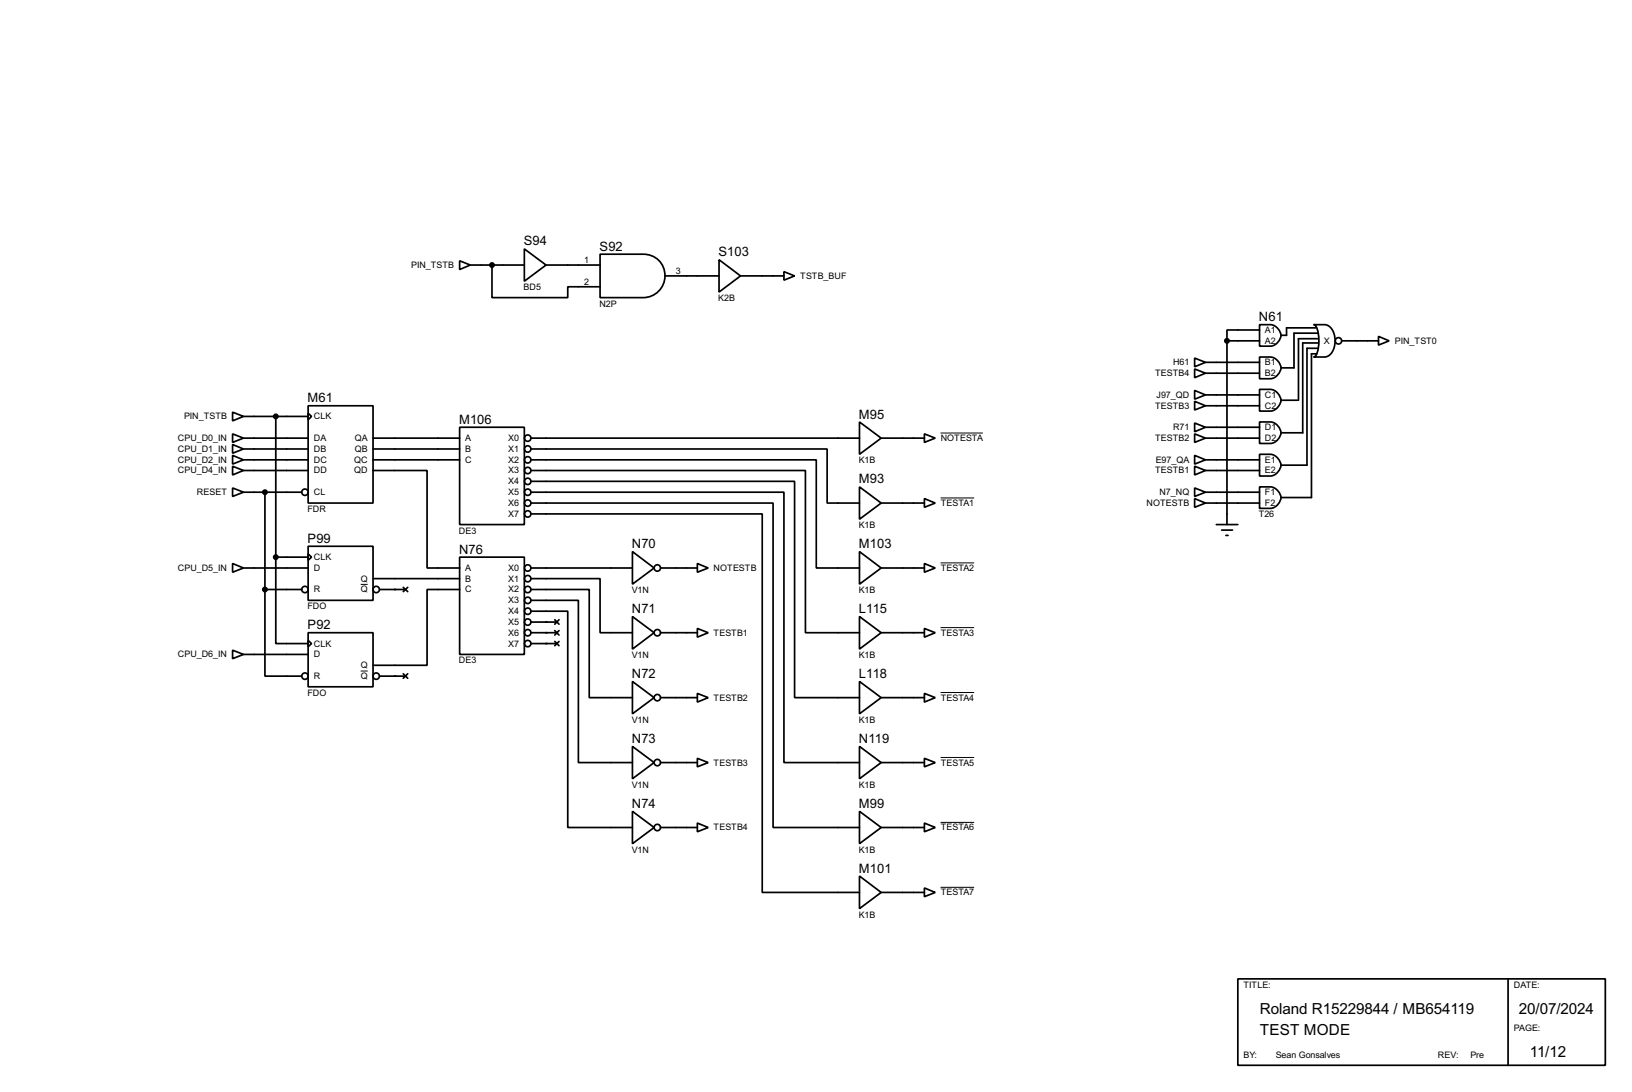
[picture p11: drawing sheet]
<svg xmlns="http://www.w3.org/2000/svg" width="383mm" height="256mm" viewBox="0 0 383 256" stroke-linecap="round" stroke-linejoin="round" font-family="sans-serif">
<g fill="none" stroke="#000" stroke-width=".4">
<path d="M123.2 58.5l5.1 3.8-5.1 3.8zM141 59.7h10.2a5.1 5.1 0 0 1 5.1 5.1 5.1 5.1 0 0 1-5.1 5.1h-10.2zM108 61.3l2.5 1-2.5 1zM110.5 62.3h12.7M115.6 62.3v7.6h17.8v-2.5h7.6M128.3 62.3h12.7M156.3 64.8h12.7M169 61l5 3.8-5 3.8zM174 64.8h10.2M184.2 63.8l2.5 1-2.5 1zM296 76.3h2.5a2.52 2.52 0 0 1 2.5 2.2 2.52 2.52 0 0 1-1.9 2.7l-3.1 .1zM296 77.5h-7.7v2.6"/>
<path d="M308.7 76.3h2.5a3.3 3.3 0 0 1 2.5 3.8 3.3 3.3 0 0 1-2.5 3.8h-2.5a2.96 2.96 0 0 0 1.2-3l-.1-2.5a2.46 2.46 0 0 0-1.1-2.1zM309.2 77h-6.9v1.8h-1.3M309.7 78.3h-5.6v8.1h-3.1M309.7 79.6h-4.6v14.4M323.9 79l2.5 1.1-2.5 1zM54.7 96.8l2.5 1-2.5 1.1zM57.2 97.8h15.2M64.8 97.8v33.1M72.4 95.3h15.3v22.9h-15.3zM72.4 97.1l.8 .7-.8 .8zM202 99.1l5.1 3.8-5.1 3.8zM280.7 86.7l2.6 1-2.6 1z"/>
<path d="M280.7 91.7l2.6 1.1-2.6 1zM280.7 94.3l2.6 1-2.6 1zM280.7 84.1l2.6 1-2.6 1.1zM280.7 99.4l2.6 1-2.6 1zM283.3 87.7h12.7M283.3 92.8h12.7M283.3 95.3h12.7M283.3 85.1h12.7M288.3 80.1v43.1M288.3 80.1h7.7M296 83.9h2.5a2.55 2.55 0 0 1 2.5 2.2 2.55 2.55 0 0 1-1.9 2.8l-3.1 .1zM296 91.5h2.5a2.55 2.55 0 0 1 2.5 2.2 2.55 2.55 0 0 1-1.9 2.8l-3.1 .1z"/>
<path d="M296 99.1h2.5a2.52 2.52 0 0 1 2.4 2.2 2.52 2.52 0 0 1-1.8 2.8l-3.1 .1zM301 94h3.9M309.4 83.1h-1.2v33.8h-7.2M309.7 80.6h-3.6v21.1h-5.1M309.7 81.8h-2.6v27.5h-6.1M315.3 80.1h8.6M54.7 101.9l2.5 1-2.5 1zM54.7 104.4l2.5 1.1-2.5 1zM54.7 107l2.5 1-2.5 1zM54.7 109.5l2.5 1-2.5 1.1zM54.7 114.6l2.5 1-2.5 1zM57.2 102.9h15.2"/>
<path d="M57.2 105.5h15.2M57.2 108h15.2M57.2 110.5h15.2M57.2 115.6h13.7M62.3 115.6v22.9M87.7 110.5h12.7v22.9h7.6M87.7 102.9h20.3M87.7 105.5h20.3M87.7 108h20.3M108 100.4h15.2v22.8h-15.2zM124.8 105.5h69.6v12.7h7.6M124.8 108h67v25.4h10.2"/>
<path d="M124.8 110.5h64.5v38.1h12.7M124.8 113.1h61.9v50.8h15.3M124.8 115.6h59.4v63.5h17.8M124.8 118.2h56.9v76.2h20.3M124.8 102.9h77.2M202 114.4l5.1 3.8-5.1 3.8zM207.1 102.9h10.1M207.1 118.2h10.1M217.2 101.9l2.6 1-2.6 1zM217.2 117.1l2.6 1.1-2.6 1zM280.7 101.9l2.6 1-2.6 1zM280.7 109.5l2.6 1-2.6 1.1z"/>
<path d="M280.7 117.1l2.6 1.1-2.6 1zM280.7 114.6l2.6 1-2.6 1zM280.7 107l2.6 1-2.6 1zM283.3 102.9h12.7M283.3 108h12.7M283.3 110.5h12.7M283.3 118.2h12.7M283.3 115.6h12.7M283.3 100.4h12.7M296 106.7h2.5a2.55 2.55 0 0 1 2.5 2.3 2.55 2.55 0 0 1-1.9 2.7l-3.1 .1zM296 114.4h2.5a2.52 2.52 0 0 1 2.5 2.2 2.52 2.52 0 0 1-1.9 2.7l-3.1 .1zM54.7 132.4l2.5 1-2.5 1z"/>
<path d="M57.2 133.4h15.2M62.3 138.5v20.3h8.6M62.3 138.5h8.6M64.8 130.9v20.3h7.6M64.8 130.9h7.6M72.4 128.3h15.3v12.7h-15.3zM72.4 130.1l.8 .8-.8 .7zM87.7 135.9h20.3M89.2 138.5h6.1M94.8 138l1 1M95.8 138l-1 1M108 130.9h15.2v22.8h-15.2z"/>
<path d="M108 138.5h-7.6v17.8h-12.7M124.8 120.7h54.3v88.9h22.9M124.8 135.9h16.2v12.7h7.6M124.8 138.5h13.7v25.4h10.1M124.8 133.4h23.8M148.6 129.6l5.1 3.8-5.1 3.8zM155.2 133.4h8.7M163.9 132.4l2.5 1-2.5 1zM202 129.6l5.1 3.8-5.1 3.8zM207.1 133.4h10.1M217.2 132.4l2.6 1-2.6 1zM285.8 123.2h5.1"/>
<path d="M287.1 124.5h2.5M288.1 125.8h.5M54.7 152.7l2.5 1-2.5 1zM57.2 153.7h15.2M72.4 148.6h15.3v12.7h-15.3zM72.4 150.4l.8 .8-.8 .7zM89.2 158.8h6.1M94.8 158.3l1 1M95.8 158.3l-1 1M124.8 141h11.1v38.1h12.7M124.8 143.6h8.6v50.8h15.2M124.8 148.6h6.1"/>
<path d="M124.8 151.2h6.1M124.8 146.1h6.1M130.4 145.6l1 1M130.4 148.1l1 1.1M130.4 150.7l1 1M131.4 145.6l-1 1M131.4 148.1l-1 1.1M131.4 150.7l-1 1M148.6 144.8l5.1 3.8-5.1 3.9zM155.2 148.6h8.7M163.9 147.6l2.5 1-2.5 1.1zM202 144.8l5.1 3.8-5.1 3.9z"/>
<path d="M207.1 148.6h10.1M217.2 147.6l2.6 1-2.6 1.1zM148.6 160.1l5.1 3.8-5.1 3.8zM148.6 175.3l5.1 3.8-5.1 3.8zM155.2 179.1h8.7M155.2 163.9h8.7M163.9 162.9l2.5 1-2.5 1zM163.9 178.1l2.5 1-2.5 1zM202 160.1l5.1 3.8-5.1 3.8zM202 175.3l5.1 3.8-5.1 3.8zM207.1 179.1h10.1M207.1 163.9h10.1"/>
<path d="M217.2 178.1l2.6 1-2.6 1zM217.2 162.9l2.6 1-2.6 1zM148.6 190.6l5.1 3.8-5.1 3.8zM155.2 194.4h8.7M163.9 193.3l2.5 1.1-2.5 1zM202 190.6l5.1 3.8-5.1 3.8zM207.1 194.4h10.1M217.2 193.3l2.6 1.1-2.6 1zM202 205.8l5.1 3.8-5.1 3.8zM207.1 209.6h10.1M217.2 208.6l2.6 1-2.6 1zM290.9 229.9h86.3v20.3h-86.3z"/>
<path d="M354.4 229.9v20.3"/>
<circle cx="314.5" cy="80.1" r=".75"/>
<circle cx="71.6" cy="115.6" r=".75"/>
<circle cx="124" cy="102.9" r=".75"/>
<circle cx="124" cy="105.5" r=".75"/>
<circle cx="124" cy="110.5" r=".75"/>
<circle cx="124" cy="115.6" r=".75"/>
<circle cx="124" cy="108" r=".75"/>
<circle cx="124" cy="118.2" r=".75"/>
<circle cx="124" cy="113.1" r=".75"/>
<circle cx="71.6" cy="138.5" r=".75"/>
<circle cx="88.4" cy="138.5" r=".75"/>
<circle cx="124" cy="120.7" r=".75"/>
<circle cx="124" cy="138.5" r=".75"/>
<circle cx="124" cy="135.9" r=".75"/>
<circle cx="124" cy="133.4" r=".75"/>
<circle cx="154.4" cy="133.4" r=".75"/>
<circle cx="71.6" cy="158.8" r=".75"/>
<circle cx="88.4" cy="158.8" r=".75"/>
<circle cx="124" cy="141" r=".75"/>
<circle cx="124" cy="148.6" r=".75"/>
<circle cx="124" cy="151.2" r=".75"/>
<circle cx="124" cy="143.6" r=".75"/>
<circle cx="124" cy="146.1" r=".75"/>
<circle cx="154.4" cy="148.6" r=".75"/>
<circle cx="154.4" cy="163.9" r=".75"/>
<circle cx="154.4" cy="179.1" r=".75"/>
<circle cx="154.4" cy="194.4" r=".75"/>
</g>
<g fill="#000">
<circle cx="92.8" cy="138.5" r=".2"/>
<circle cx="92.8" cy="158.8" r=".2"/>
<circle cx="128.3" cy="146.1" r=".2"/>
<circle cx="128.3" cy="148.6" r=".2"/>
<circle cx="128.3" cy="151.2" r=".2"/>
</g>
<g fill="#000" stroke="#000" stroke-width=".4">
<circle cx="115.6" cy="62.3" r=".5"/>
<circle cx="64.8" cy="97.8" r=".5"/>
<circle cx="288.3" cy="80.1" r=".5"/>
<circle cx="62.2" cy="115.6" r=".5"/>
<circle cx="62.2" cy="138.5" r=".5"/>
<circle cx="64.8" cy="130.9" r=".5"/>
</g>
<path d="M221 101.7h10M221 117h7.9M84.8 137.3h1.6M221 132.2h7.9M84.8 157.6h1.6M221 147.4h7.9M221 177.9h7.9M221 162.7h7.9M221 193.2h7.9M221 208.4h7.9" fill="none" stroke="#000" stroke-width=".23"/>
<g font-size="4">
<text x="296" y="238.1">Roland R15229844 / MB654119</text>
<text x="356.9" y="238.1">20/07/2024</text>
<text x="296" y="243.1">TEST MODE</text>
<text x="359.5" y="248.2">11/12</text>
</g>
<g font-size="3.4">
<text x="123.1" y="57.7">S94</text>
<text x="140.9" y="58.9">S92</text>
<text x="168.8" y="60.2">S103</text>
<text x="295.8" y="75.5">N61</text>
<text x="72.3" y="94.5">M61</text>
<text x="107.9" y="99.6">M106</text>
<text x="201.8" y="98.3">M95</text>
<text x="201.8" y="113.6">M93</text>
<text x="72.3" y="127.5">P99</text>
<text x="107.9" y="130.1">N76</text>
<text x="148.5" y="128.8">N70</text>
<text x="201.8" y="128.8">M103</text>
<text x="72.3" y="147.8">P92</text>
<text x="148.5" y="144">N71</text>
<text x="201.8" y="144">L115</text>
<text x="148.5" y="159.3">N72</text>
<text x="201.8" y="159.3">L118</text>
<text x="148.5" y="174.5">N73</text>
<text x="201.8" y="174.5">N119</text>
<text x="148.5" y="189.8">N74</text>
<text x="201.8" y="189.8">M99</text>
<text x="201.8" y="205">M101</text>
</g>
<g font-size="2.4">
<text x="96.6" y="62.9">PIN_TSTB</text>
<text x="137.3" y="61.9">1</text>
<text x="158.8" y="64.4">3</text>
<text x="188" y="65.5">TSTB_BUF</text>
<text x="123" y="68.1">BD5</text>
<text x="137.3" y="67">2</text>
<text x="140.8" y="72">N2P</text>
<text x="168.8" y="70.7">K2B</text>
<text x="297.2" y="78.2">A1</text>
<text x="297.2" y="80.8">A2</text>
<text x="311.1" y="80.8">X</text>
<text x="327.7" y="80.8">PIN_TST0</text>
<text x="271.4" y="88.4">TESTB4</text>
<text x="275.6" y="85.8">H61</text>
<text x="297.2" y="85.8">B1</text>
<text x="297.2" y="88.4">B2</text>
<text x="271.7" y="93.5">J97_QD</text>
<text x="297.2" y="93.5">C1</text>
<text x="43.2" y="98.5">PIN_TSTB</text>
<text x="73.7" y="98.5">CLK</text>
<text x="271.4" y="96">TESTB3</text>
<text x="275.6" y="101.1">R71</text>
<text x="297.2" y="96">C2</text>
<text x="297.2" y="101.1">D1</text>
<text x="41.8" y="103.6">CPU_D0_IN</text>
<text x="41.8" y="106.2">CPU_D1_IN</text>
<text x="73.7" y="103.6">DA</text>
<text x="73.7" y="106.2">DB</text>
<text x="83.4" y="103.6">QA</text>
<text x="83.4" y="106.2">QB</text>
<text x="109.3" y="106.2">B</text>
<text x="109.3" y="103.6">A</text>
<text x="119.4" y="103.6">X0</text>
<text x="119.4" y="106.2">X1</text>
<text x="221" y="103.6">NOTESTA</text>
<text x="271.4" y="103.6">TESTB2</text>
<text x="297.2" y="103.6">D2</text>
<text x="41.8" y="108.7">CPU_D2_IN</text>
<text x="41.8" y="111.2">CPU_D4_IN</text>
<text x="73.7" y="108.7">DC</text>
<text x="73.7" y="111.2">DD</text>
<text x="83.2" y="108.7">QC</text>
<text x="83.2" y="111.2">QD</text>
<text x="109.3" y="108.7">C</text>
<text x="119.4" y="108.7">X2</text>
<text x="119.4" y="111.2">X3</text>
<text x="119.4" y="113.8">X4</text>
<text x="201.8" y="108.8">K1B</text>
<text x="271.4" y="111.2">TESTB1</text>
<text x="271.6" y="108.7">E97_QA</text>
<text x="297.2" y="108.7">E1</text>
<text x="297.2" y="111.2">E2</text>
<text x="46.3" y="116.3">RESET</text>
<text x="73.7" y="116.3">CL</text>
<text x="119.4" y="116.3">X5</text>
<text x="119.4" y="118.9">X6</text>
<text x="221" y="118.9">TESTA1</text>
<text x="269.4" y="118.9">NOTESTB</text>
<text x="272.4" y="116.3">N7_NQ</text>
<text x="297.2" y="116.3">F1</text>
<text x="297.2" y="118.9">F2</text>
<text x="72.2" y="120.3">FDR</text>
<text x="107.8" y="125.3">DE3</text>
<text x="119.4" y="121.4">X7</text>
<text x="201.8" y="124.1">K1B</text>
<text x="295.8" y="121.5">T26</text>
<text x="73.7" y="131.6">CLK</text>
<text x="41.8" y="134.1">CPU_D5_IN</text>
<text x="73.7" y="134.1">D</text>
<text x="84.8" y="136.6">Q</text>
<text x="109.3" y="136.6">B</text>
<text x="109.3" y="134.1">A</text>
<text x="119.4" y="134.1">X0</text>
<text x="119.4" y="136.6">X1</text>
<text x="167.7" y="134.1">NOTESTB</text>
<text x="221" y="134.1">TESTA2</text>
<text x="72.2" y="143.1">FDO</text>
<text x="73.7" y="139.2">R</text>
<text x="84.8" y="139.2">Q</text>
<text x="109.3" y="139.2">C</text>
<text x="119.4" y="139.2">X2</text>
<text x="119.4" y="141.7">X3</text>
<text x="148.4" y="139.3">V1N</text>
<text x="201.8" y="139.3">K1B</text>
<text x="119.4" y="144.3">X4</text>
<text x="119.4" y="146.8">X5</text>
<text x="119.4" y="149.3">X6</text>
<text x="167.7" y="149.3">TESTB1</text>
<text x="221" y="149.3">TESTA3</text>
<text x="41.8" y="154.4">CPU_D6_IN</text>
<text x="73.7" y="151.9">CLK</text>
<text x="73.7" y="154.4">D</text>
<text x="107.8" y="155.8">DE3</text>
<text x="119.4" y="151.9">X7</text>
<text x="148.4" y="154.6">V1N</text>
<text x="201.8" y="154.6">K1B</text>
<text x="73.7" y="159.5">R</text>
<text x="84.8" y="157">Q</text>
<text x="84.8" y="159.5">Q</text>
<text x="72.2" y="163.4">FDO</text>
<text x="167.7" y="164.6">TESTB2</text>
<text x="221" y="164.6">TESTA4</text>
<text x="148.4" y="169.8">V1N</text>
<text x="201.8" y="169.8">K1B</text>
<text x="167.7" y="179.8">TESTB3</text>
<text x="221" y="179.8">TESTA5</text>
<text x="148.4" y="185">V1N</text>
<text x="201.8" y="185">K1B</text>
<text x="167.7" y="195.1">TESTB4</text>
<text x="221" y="195.1">TESTA6</text>
<text x="148.4" y="200.3">V1N</text>
<text x="201.8" y="200.3">K1B</text>
<text x="201.8" y="215.5">K1B</text>
<text x="221" y="210.3">TESTA7</text>
<text x="292.2" y="232.1">TITLE:</text>
<text x="355.7" y="232.1">DATE:</text>
<text x="355.7" y="242.2">PAGE:</text>
<text x="292.2" y="248.6">BY:</text>
<text x="299.8" y="248.6">Sean Gonsalves</text>
<text x="337.9" y="248.6">REV:</text>
<text x="345.5" y="248.6">Pre</text>
</g>
</svg>
